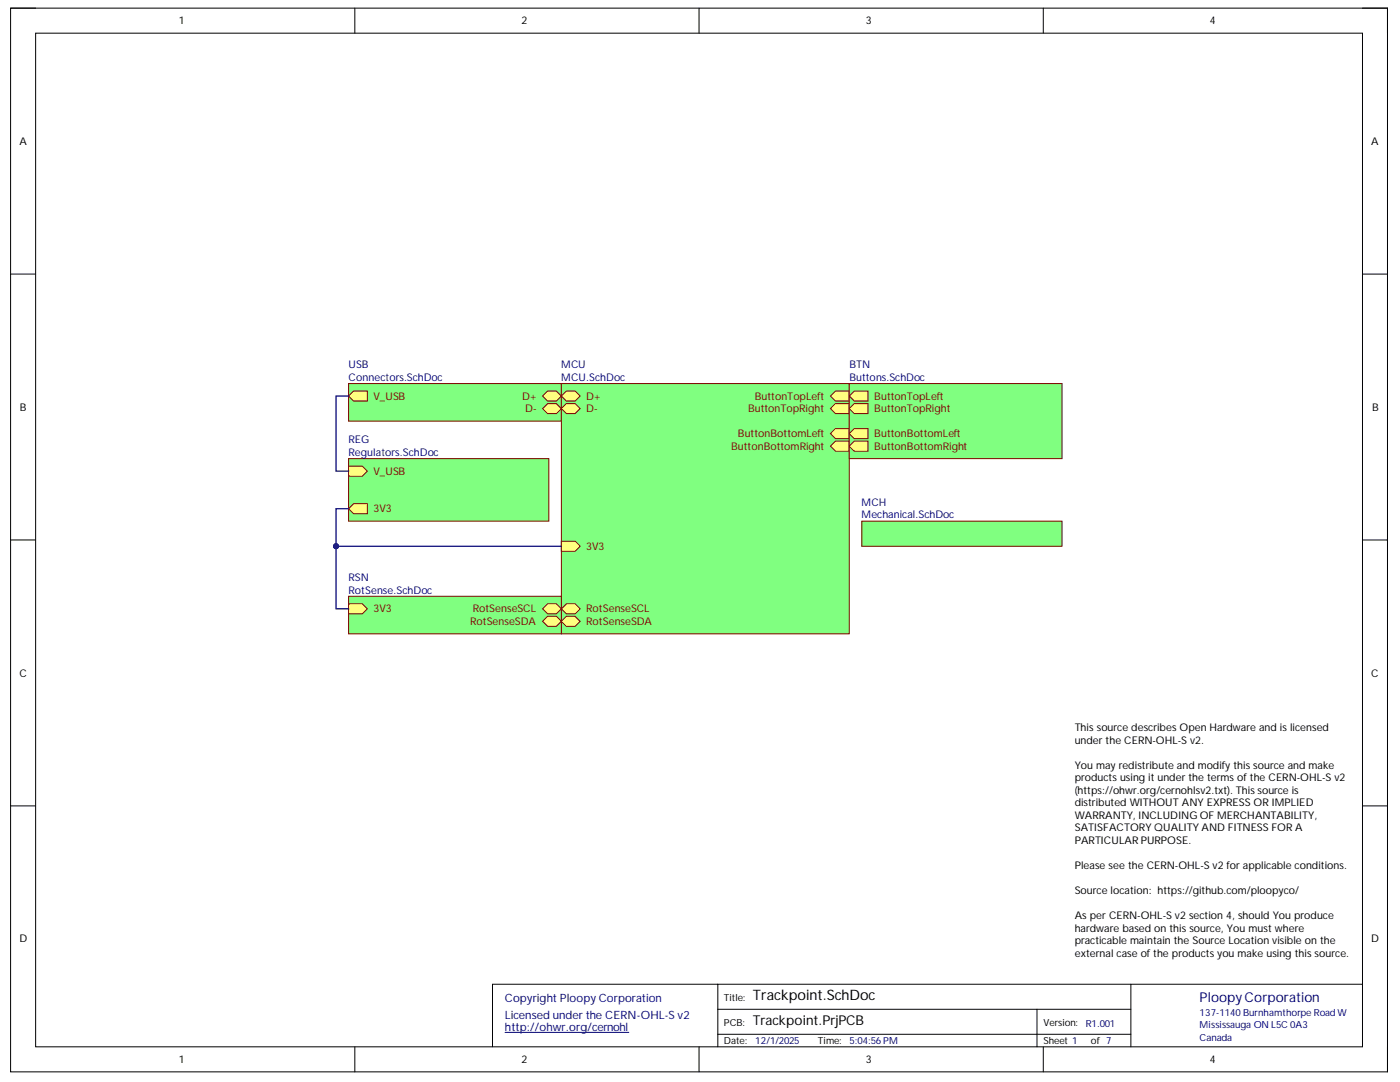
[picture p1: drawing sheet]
<svg xmlns="http://www.w3.org/2000/svg" width="279mm" height="216mm" viewBox="0 0 279 216" stroke-linecap="round" stroke-linejoin="round" font-family="sans-serif">
<path d="M2.1 1.6h274.8v212.3h-274.8z" fill="none" stroke="#000" stroke-width=".2"/>
<path d="M7.1 6.6h264.8v202.3h-264.8z" fill-rule="evenodd" fill="#fff"/>
<g fill="none" stroke="#000" stroke-width=".2">
<path d="M2.1 1.6h5M7.1 6.6h264.8v202.3h-264.8zM70.8 1.6v5M139.5 1.6v5M208.2 1.6v5M271.9 1.6h5v5M2.1 54.7h5M271.9 54.7h5M2.1 107.7h5M271.9 107.8h5M2.1 160.8h5M271.9 160.8h5"/>
<path d="M143.3 196.4v12.5M225.7 196.4v12.5M271.9 196.4h-173.6v12.5M70.8 208.9v5M139.5 208.9v5M143.3 201.4h82.4M143.3 206.4h82.4M207 201.4v7.5M208.2 208.9v5M276.9 208.9v5"/>
</g>
<path d="M100.8 206h24.7" fill="none" stroke="#000080" stroke-width=".2"/>
<path d="M69.6 76.5h42.4v7.5h-42.4z" fill-rule="evenodd" fill="#80ff80"/>
<path d="M69.6 76.5h42.4v7.5h-42.4z" fill="none" stroke="#800000" stroke-width=".2"/>
<path d="M108.3 79l1-1h1.7l1 1-1 1h-1.7z" fill-rule="evenodd" fill="#ffff80"/>
<path d="M108.3 79l1-1h1.7l1 1-1 1h-1.7z" fill="none" stroke="#800000" stroke-width=".2"/>
<path d="M69.6 79l1-1h2.7v2h-2.7z" fill-rule="evenodd" fill="#ffff80"/>
<path d="M69.6 79l1-1h2.7v2h-2.7z" fill="none" stroke="#800000" stroke-width=".2"/>
<path d="M108.3 81.5l1-1h1.7l1 1-1 1h-1.7z" fill-rule="evenodd" fill="#ffff80"/>
<path d="M108.3 81.5l1-1h1.7l1 1-1 1h-1.7z" fill="none" stroke="#800000" stroke-width=".2"/>
<path d="M69.6 91.5h39.9v12.5h-39.9z" fill-rule="evenodd" fill="#80ff80"/>
<path d="M69.6 91.5h39.9v12.5h-39.9z" fill="none" stroke="#800000" stroke-width=".2"/>
<path d="M69.6 101.5l1-1h2.7v2h-2.7z" fill-rule="evenodd" fill="#ffff80"/>
<path d="M69.6 101.5l1-1h2.7v2h-2.7z" fill="none" stroke="#800000" stroke-width=".2"/>
<path d="M69.6 93h2.7l1 1-1 1h-2.7z" fill-rule="evenodd" fill="#ffff80"/>
<path d="M69.6 93h2.7l1 1-1 1h-2.7z" fill="none" stroke="#800000" stroke-width=".2"/>
<path d="M112 76.5h57.5v50h-57.5z" fill-rule="evenodd" fill="#80ff80"/>
<path d="M112 76.5h57.5v50h-57.5z" fill="none" stroke="#800000" stroke-width=".2"/>
<path d="M112 79l1-1h1.8l1 1-1 1h-1.8z" fill-rule="evenodd" fill="#ffff80"/>
<path d="M112 79l1-1h1.8l1 1-1 1h-1.8z" fill="none" stroke="#800000" stroke-width=".2"/>
<path d="M112 81.5l1-1h1.8l1 1-1 1h-1.8z" fill-rule="evenodd" fill="#ffff80"/>
<path d="M112 81.5l1-1h1.8l1 1-1 1h-1.8z" fill="none" stroke="#800000" stroke-width=".2"/>
<path d="M165.7 79l1-1h2.8v2h-2.8z" fill-rule="evenodd" fill="#ffff80"/>
<path d="M165.7 79l1-1h2.8v2h-2.8z" fill="none" stroke="#800000" stroke-width=".2"/>
<path d="M112 108h2.8l1 1-1 1h-2.8z" fill-rule="evenodd" fill="#ffff80"/>
<path d="M112 108h2.8l1 1-1 1h-2.8z" fill="none" stroke="#800000" stroke-width=".2"/>
<path d="M165.7 81.5l1-1h2.8v2h-2.8z" fill-rule="evenodd" fill="#ffff80"/>
<path d="M165.7 81.5l1-1h2.8v2h-2.8z" fill="none" stroke="#800000" stroke-width=".2"/>
<path d="M166.7 88h2.8v2h-2.8l-1-1z" fill-rule="evenodd" fill="#ffff80"/>
<path d="M166.7 88h2.8v2h-2.8l-1-1z" fill="none" stroke="#800000" stroke-width=".2"/>
<path d="M165.7 86.5l1-1h2.8v2h-2.8z" fill-rule="evenodd" fill="#ffff80"/>
<path d="M165.7 86.5l1-1h2.8v2h-2.8z" fill="none" stroke="#800000" stroke-width=".2"/>
<path d="M112 121.5l1-1h1.8l1 1-1 1h-1.8z" fill-rule="evenodd" fill="#ffff80"/>
<path d="M112 121.5l1-1h1.8l1 1-1 1h-1.8z" fill="none" stroke="#800000" stroke-width=".2"/>
<path d="M113 123h1.8l1 1-1 1h-1.8l-1-1z" fill-rule="evenodd" fill="#ffff80"/>
<path d="M113 123h1.8l1 1-1 1h-1.8l-1-1z" fill="none" stroke="#800000" stroke-width=".2"/>
<path d="M169.5 76.5h42.5v15h-42.5z" fill-rule="evenodd" fill="#80ff80"/>
<path d="M169.5 76.5h42.5v15h-42.5z" fill="none" stroke="#800000" stroke-width=".2"/>
<path d="M169.5 79l1-1h2.7v2h-2.7z" fill-rule="evenodd" fill="#ffff80"/>
<path d="M169.5 79l1-1h2.7v2h-2.7z" fill="none" stroke="#800000" stroke-width=".2"/>
<path d="M170.5 88h2.7v2h-2.7l-1-1z" fill-rule="evenodd" fill="#ffff80"/>
<path d="M170.5 88h2.7v2h-2.7l-1-1z" fill="none" stroke="#800000" stroke-width=".2"/>
<path d="M170.5 85.5h2.7v2h-2.7l-1-1z" fill-rule="evenodd" fill="#ffff80"/>
<path d="M170.5 85.5h2.7v2h-2.7l-1-1z" fill="none" stroke="#800000" stroke-width=".2"/>
<path d="M170.5 80.5h2.7v2h-2.7l-1-1z" fill-rule="evenodd" fill="#ffff80"/>
<path d="M170.5 80.5h2.7v2h-2.7l-1-1z" fill="none" stroke="#800000" stroke-width=".2"/>
<path d="M172 104h40v5h-40z" fill-rule="evenodd" fill="#80ff80"/>
<path d="M172 104h40v5h-40z" fill="none" stroke="#800000" stroke-width=".2"/>
<path d="M214.5 144h54.9v49.9h-54.9z" fill-rule="evenodd" fill="#fff"/>
<path d="M214.5 144h54.9v49.9h-54.9z" fill="none" stroke="#fff" stroke-width=".2"/>
<path d="M69.6 119h42.4v7.5h-42.4z" fill-rule="evenodd" fill="#80ff80"/>
<path d="M69.6 119h42.4v7.5h-42.4z" fill="none" stroke="#800000" stroke-width=".2"/>
<path d="M69.6 120.5h2.7l1 1-1 1h-2.7z" fill-rule="evenodd" fill="#ffff80"/>
<path d="M69.6 120.5h2.7l1 1-1 1h-2.7z" fill="none" stroke="#800000" stroke-width=".2"/>
<path d="M108.3 121.5l1-1h1.7l1 1-1 1h-1.7z" fill-rule="evenodd" fill="#ffff80"/>
<path d="M108.3 121.5l1-1h1.7l1 1-1 1h-1.7z" fill="none" stroke="#800000" stroke-width=".2"/>
<path d="M109.3 123h1.7l1 1-1 1h-1.7l-1-1z" fill-rule="evenodd" fill="#ffff80"/>
<path d="M109.3 123h1.7l1 1-1 1h-1.7l-1-1z" fill="none" stroke="#800000" stroke-width=".2"/>
<path d="M67.1 109h44.9" fill="none" stroke="#000080" stroke-width=".25"/>
<circle cx="67.1" cy="109" r=".5" fill="#000080"/>
<circle cx="67.1" cy="109" r=".5" fill="none" stroke="#000080" stroke-width=".2"/>
<path d="M69.6 79h-2.5v15h2.5M69.6 101.5h-2.5v20h2.5" fill="none" stroke="#000080" stroke-width=".25"/>
<circle cx="67.1" cy="109" r=".5" fill="#000080"/>
<circle cx="67.1" cy="109" r=".5" fill="none" stroke="#000080" stroke-width=".2"/>
<text font-size="2.9" x="150.2" y="199.6">Trackpoint.SchDoc</text>
<text font-size="2.7" fill="#000080" x="239.4" y="199.8">PloopyCorporation</text>
<text font-size="2.7" x="150.2" y="204.6">Trackpoint.PrjPCB</text>
<g font-size="2.3" fill="#000080">
<text x="100.8" y="200">Copyright Ploopy Corporation</text>
<text x="100.8" y="203.2">Licensed under the CERN-OHL-S v2</text>
<text x="100.8" y="205.8">http://ohwr.org/cernohl</text>
</g>
<g font-size="2.1">
<text x="35.7" y="4.8">1</text>
<text x="104.1" y="4.8">2</text>
<text x="172.8" y="4.8">3</text>
<text x="241.4" y="4.8">4</text>
<text x="3.9" y="28.9">A</text>
<text x="273.7" y="28.9">A</text>
<text x="4" y="82">B</text>
<text x="273.8" y="82">B</text>
<text x="3.9" y="135">C</text>
<text x="273.7" y="135">C</text>
<text x="214.5" y="145.9">This source describes Open Hardware and is licensed</text>
<text x="214.5" y="148.4">under the CERN-OHL-S v2.</text>
<text x="214.5" y="153.4">You may redistribute and modify this source and make</text>
<text x="214.5" y="155.9">products using it under the terms of the CERN-OHL-S v2</text>
<text x="214.5" y="158.4">(https://ohwr.org/cernohlsv2.txt). This source is</text>
<text x="214.5" y="160.9">distributed WITHOUT ANY EXPRESS OR IMPLIED</text>
<text x="214.5" y="163.4">WARRANTY, INCLUDING OF MERCHANTABILITY,</text>
<text x="214.5" y="165.9">SATISFACTORY QUALITY AND FITNESS FOR A</text>
<text x="214.5" y="168.4">PARTICULAR PURPOSE.</text>
<text x="214.5" y="173.4">Please see the CERN-OHL-S v2 for applicable conditions.</text>
<text x="214.5" y="178.4">Source location: https://github.com/ploopyco/</text>
<text x="214.5" y="183.4">As per CERN-OHL-S v2 section 4, should You produce</text>
<text x="214.5" y="185.9">hardware based on this source, You must where</text>
<text x="3.9" y="188">D</text>
<text x="214.5" y="188.4">practicable maintain the Source Location visible on the</text>
<text x="214.5" y="190.9">external case of the products you make using this source.</text>
<text x="273.7" y="188">D</text>
<text x="35.7" y="212.1">1</text>
<text x="104.1" y="212.1">2</text>
<text x="172.8" y="212.1">3</text>
<text x="241.4" y="212.1">4</text>
</g>
<g font-size="2.1" fill="#000080">
<text x="69.6" y="73.5">USB</text>
<text x="69.6" y="76">Connectors.SchDoc</text>
<text x="112" y="73.5">MCU</text>
<text x="112" y="76">MCU.SchDoc</text>
<text x="169.5" y="73.5">BTN</text>
<text x="169.5" y="76">Buttons.SchDoc</text>
<text x="69.6" y="88.5">REG</text>
<text x="69.6" y="91">Regulators.SchDoc</text>
<text x="172" y="101">MCH</text>
<text x="172" y="103.4">Mechanical.SchDoc</text>
<text x="69.6" y="115.9">RSN</text>
<text x="69.6" y="118.5">RotSense.SchDoc</text>
</g>
<g font-size="2.1" fill="#800000">
<text x="74.6" y="79.8">V_USB</text>
<text x="104.2" y="79.8">D+</text>
<text x="104.8" y="82.2">D-</text>
<text x="117" y="79.8">D+</text>
<text x="117" y="82.2">D-</text>
<text x="149.3" y="82.2">ButtonTopRight</text>
<text x="150.7" y="79.8">ButtonTopLeft</text>
<text x="174.5" y="79.8">ButtonTopLeft</text>
<text x="174.5" y="82.2">ButtonTopRight</text>
<text x="145.9" y="89.7">ButtonBottomRight</text>
<text x="147.3" y="87.2">ButtonBottomLeft</text>
<text x="174.5" y="89.7">ButtonBottomRight</text>
<text x="174.5" y="87.2">ButtonBottomLeft</text>
<text x="74.6" y="94.7">V_USB</text>
<text x="74.6" y="102.2">3V3</text>
<text x="117" y="109.7">3V3</text>
<text x="74.6" y="122.2">3V3</text>
<text x="93.8" y="124.7">RotSenseSDA</text>
<text x="94.3" y="122.2">RotSenseSCL</text>
<text x="117" y="122.2">RotSenseSCL</text>
<text x="117" y="124.7">RotSenseSDA</text>
</g>
<g font-size="1.9">
<text x="144.5" y="199.7">Title:</text>
<text x="144.5" y="208.4">Date:</text>
<text x="144.5" y="204.7">PCB:</text>
<text x="163.2" y="208.4">Time:</text>
<text x="208.2" y="204.7">Version:</text>
<text x="208.2" y="208.4">Sheet 1</text>
<text x="217.7" y="208.4">of 7</text>
</g>
<g font-size="1.9" fill="#000080">
<text x="239.4" y="202.6">137-1140 Burnhamthorpe Road W</text>
<text x="150.7" y="208.4">12/1/2025</text>
<text x="169.5" y="208.4">5:04:56 PM</text>
<text x="216.7" y="204.9">R1.001</text>
<text x="239.4" y="205.2">Mississauga ON L5C 0A3</text>
<text x="239.4" y="207.6">Canada</text>
</g>
</svg>
